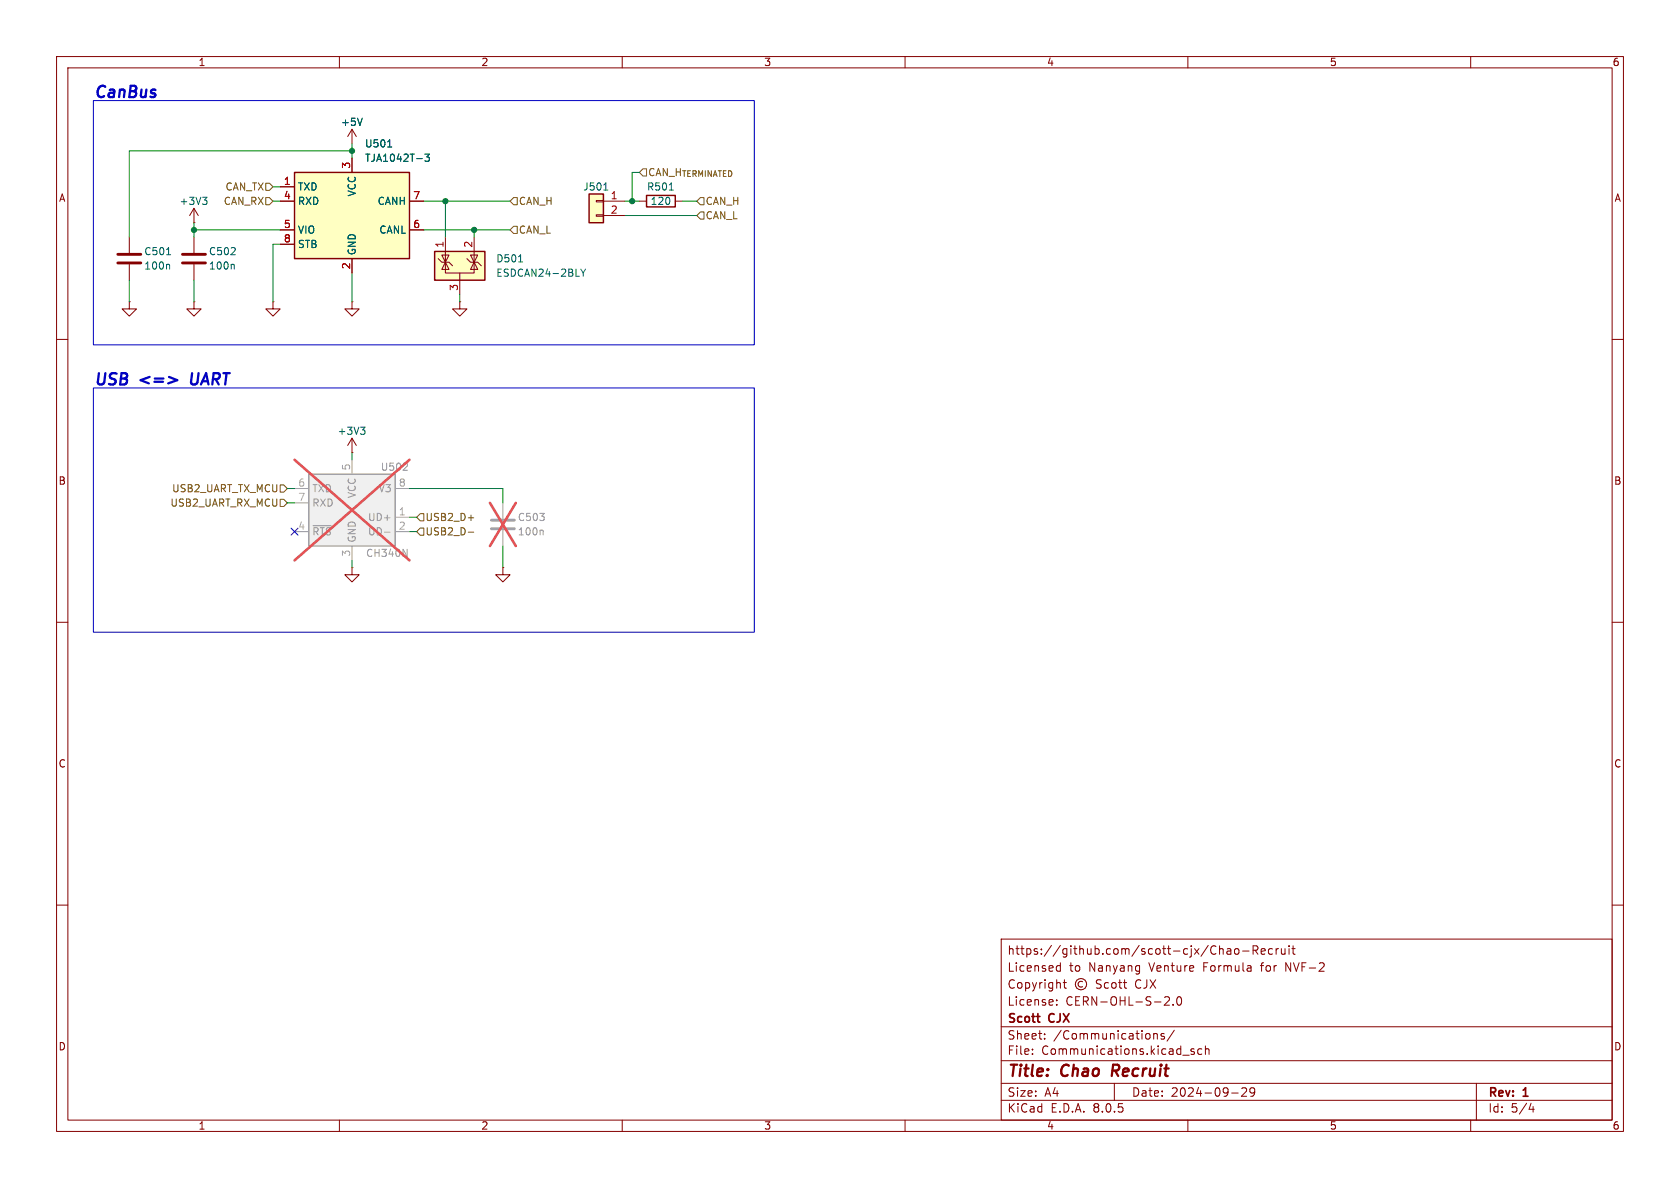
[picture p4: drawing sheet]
<svg xmlns="http://www.w3.org/2000/svg" width="297mm" height="210mm" viewBox="0 0 297 210" stroke-linecap="round" stroke-linejoin="round" font-family="sans-serif">
<g fill="none" stroke="#840000" stroke-width=".18">
<path d="M10 10h277v190h-277zM12 12h273v186h-273zM60 10v2M110 10v2M160 10v2M210 10v2M260 10v2M34.3 39.4h.1M34.3 36.8l-.8 1.3M34.3 36.8v2.6M34.3 36.8l.8 1.3M10 60h2"/>
<path d="M22.9 53.3v1.3h1.2l-1.2 1.3-1.3-1.3h1.3M22.9 53.3h.1M22.9 41.9v2.8M22.9 46.7v2.8M34.3 41.9v2.8M34.3 46.7v2.8M48.3 53.3v1.3h1.2l-1.2 1.3-1.3-1.3h1.3M48.3 53.3h.1M62.2 53.3v1.3h1.3l-1.3 1.3-1.2-1.3h1.2M62.2 53.3h.1M285 60h2M10 110h2"/>
<path d="M62.2 100.3v1.3h1.3l-1.3 1.3-1.2-1.3h1.2M62.2 100.3h.1M285 110h2M10 160h2M285 160h2M177 166h108v32h-108zM186.8 177.6v.1M186.8 176.8v.1M186.9 171.6h.6M186.9 170.8h.6M187.5 170.2v1.5M188 173.7h.5"/>
<path d="M188.2 173.2v1.3l.3 .2M191.4 173.6a.52 .52 0 0 0-.8 .4 .52 .52 0 0 0 .8 .4M194.7 173.3l-.6-.1-.3 .3 .2 .3 .6 .3v.5l-.2 .1-.6-.1M196 173.8l-.5-.1-.3 .3v.4l.2 .2h.6M196.6 173.8l.2-.1 .4 .1 .1 .6-.1 .2-.4 .1-.2-.1zM197.7 173.7h.6M198 173.2v1.3l.3 .2M198.6 173.7h.6M198.8 173.2v1.3l.4 .2M205.9 176.3l.6-.1 .2 .1v.3l-.9 1.1h.9M207.4 177.6v.1M208.2 176.3l.2-.1a.81 .81 0 0 1 .6 .6 .81 .81 0 0 1-.3 .8l-.2 .1a.81 .81 0 0 1-.3-1.4z"/>
<path d="M217 167.8h.5l.1 .9M217.6 168.1h-.5a.29 .29 0 0 0-.2 .3 .29 .29 0 0 0 .2 .3l.5-.1M218.3 167.8l.2-.1 .5 .1v.6l-.1 .2-.4 .1-.2-.1zM219.7 168.1h1.1M221.5 168l.7-.1 .2-.2-.1-.4-.2-.1h-.6v1.5M221.9 168l.5 .7M223 168.2l.7-.1-.1-.3-.4-.1-.2 .2v.7h.6M225 167.8l-.5-.1-.3 .3v.4l.2 .2h.6M225.6 167.7v1M226 167.7l-.3 .1-.1 .2M226.5 167.7l.1 .9 .4 .1 .2-.1M227.2 167.7v1"/>
<path d="M227.9 167.2v.1M227.9 167.7v1M228.4 167.7h.6M228.6 167.2v1.3l.4 .2M60 198v2M110 198v2M160 198v2M177 194.5h108M177 191.5h108M177 187.5h108M177 181.5h108M182.5 186.3v.1"/>
<path d="M182.5 185.5v.1M184.7 183.6v.1M184.7 182.8v.1M197 191.5v3M204 182.8l.2-.1 .3 .1 .1 .9M204 182.7v1M205.8 182.8l-.3-.1-.3 .2 .1 .2 .5 .2v.3h-.6M207.6 182.1l-1.3 2M209.1 186.5h1.1M210 198v2M211.1 185.5l-.4-.1-.2 .2 .1 .2 .5 .2v.3h-.6M212.5 185.5l-.5-.1-.3 .3v.4l.2 .2h.6"/>
<path d="M213.1 185.5l.2-.1 .4 .1v.9M213.1 184.9v1.5M217.7 193.2h1.2M219.5 192.4l.6-.1 .2 .1 .1 .3-.9 1.1h.9M221.8 192.9l-.3 .3h-.3l-.2-.3 .1-.5 .4-.1 .2 .1a.99 .99 0 0 1-.3 1.4h-.3M260 198v2M261 191.5v6.5M270.7 195l-.4 1.1h.9M271 195.6v1"/>
<circle cx="191.1" cy="174" r="1"/>
</g>
<path d="M196.8 188.2l-.3 2" fill="none" stroke="#840000" stroke-width=".4"/>
<path d="M35.8 34.9h.8l-.4 .5M36.3 35.4l.3 .2v.3l-.3 .2M29.4 45h.8M29.8 46.7l.2 .2v.7M41.2 46.7l.2 .2v.7" fill="none" stroke="#006464" stroke-width=".18"/>
<path d="M20.8 46.5h4.1M20.8 45h4.1M32.3 46.5h4M32.3 45h4" fill="none" stroke="#840000" stroke-width=".51"/>
<path d="M86.9 93.5h4M86.9 91.9h4" fill="none" stroke="#a1a1a1" stroke-width=".51"/>
<path d="M88.9 88.9v2.8M88.9 93.7v2.8" fill="none" stroke="#a1a1a1" stroke-width=".18"/>
<path d="M95.8 93.7l.2 .2v.7" fill="none" stroke="#989898" stroke-width=".18"/>
<path d="M86.6 88.9l4.6 7.6M91.2 88.9l-4.6 7.6" fill="none" stroke="#e65255" stroke-width=".46"/>
<path d="M76.8 44.5h8.9v5h-8.9z" fill="#ffffc2"/>
<path d="M76.8 44.5h8.9v5h-8.9z" fill="none" stroke="#840000" stroke-width=".25"/>
<g fill="none" stroke="#840000" stroke-width=".18">
<path d="M34.3 53.3v1.3h1.3l-1.3 1.3-1.3-1.3h1.3M34.3 53.3h.1M77.5 45.7l.6 .7h1.3l.6 .6M78.7 46.4v1.9h5.1v-1.9M78.7 46.4l.7 1.2h-1.3zM78.7 45.7v.7l.7-1.3h-1.3l.6 1.3M78.7 41.9v4.5M81.3 48.3v3.8M82.5 45.7l.7 .7h1.3l.6 .6M83.2 45.1h1.3l-.7 1.3zM83.8 46.4l.7 1.2h-1.3zM83.8 41.9v4.5"/>
<path d="M62.2 77.5l-.7 1.2M62.2 77.5v2.5M62.2 77.5l.8 1.2M62.2 80h.1"/>
</g>
<path d="M91.7 46.3h.7M102.7 47.6l.4 .6M103.1 48.2v.6M103.5 47.6l-.4 .6M63.7 75.5h.8l-.4 .5M64.3 76l.2 .2v.3l-.2 .3" fill="none" stroke="#006464" stroke-width=".18"/>
<path d="M54.6 83.8h15.2v12.7h-15.2z" fill="#f0f0f0"/>
<path d="M54.6 83.8h15.2v12.7h-15.2z" fill="none" stroke="#a1a1a1" stroke-width=".25"/>
<path d="M52.1 94h2.5M52.1 86.4h2.5M52.1 88.9h2.5M62.2 81.3v2.5M62.2 96.5v2.6M69.8 91.4h2.6M69.8 94h2.6M69.8 86.4h2.6" fill="none" stroke="#a1a1a1" stroke-width=".18"/>
<path d="M55.3 92.9h3.2M68 94.1h.9M71.3 97.1l.7 1.3v-1.3M71.3 83.1h.7M72 82v.4" fill="none" stroke="#989898" stroke-width=".18"/>
<path d="M52.1 81.3l20.3 17.8M72.4 81.3l-20.3 17.8" fill="none" stroke="#e65255" stroke-width=".46"/>
<path d="M88.9 100.3v1.3h1.3l-1.3 1.3-1.3-1.3h1.3M88.9 100.3h.1" fill="none" stroke="#840000" stroke-width=".18"/>
<path d="M104.1 34.3h2.6v5.1h-2.6z" fill="#ffffc2"/>
<path d="M62.2 22.9l-.7 1.2M62.2 22.9v2.5M62.2 22.9l.8 1.2M105.4 38h1.3v.2h-1.3zM105.4 35.4h1.3v.3h-1.3zM106.7 35.6h3.8M106.7 38.1h3.8M113 35.6h1.3M119.4 35.6h1.2M81.3 53.3v1.3h1.2l-1.2 1.3-1.3-1.3h1.3M81.3 53.3h.1" fill="none" stroke="#840000" stroke-width=".18"/>
<path d="M104.1 34.3h2.6v5.1h-2.6zM114.3 34.5h5.1v2.1h-5.1z" fill="none" stroke="#840000" stroke-width=".25"/>
<path d="M64 20.9l-.4 1.3M106.7 33.6h.8M118.3 33.6h.7" fill="none" stroke="#006464" stroke-width=".18"/>
<path d="M52.1 30.5h20.3v15.2h-20.3z" fill="#ffffc2"/>
<path d="M52.1 30.5h20.3v15.2h-20.3z" fill="none" stroke="#840000" stroke-width=".25"/>
<path d="M49.5 33h2.6M49.5 35.6h2.6M62.2 27.9v2.6M72.4 35.6h2.5M49.5 40.6h2.6M49.5 43.2h2.6M62.2 45.7v2.6M72.4 40.6h2.5" fill="none" stroke="#840000" stroke-width=".18"/>
<path d="M64 20.9l-.4 1.3M68.5 26h.8M75.1 27.2h.8l-.4 .5 .3 .2v.5l-.1 .1-.6-.1" fill="none" stroke="#006464" stroke-width=".18"/>
<g fill="none" stroke="#725600" stroke-width=".18">
<path d="M47 34.9h.6l.7 .7-.7 .6h-.6zM47 32.4h.6l.7 .6-.7 .7h-.6zM90.2 35.6l.6-.7h.6v1.3h-.6zM113.7 29.8h.6v1.3h-.6l-.7-.6zM123.8 37.5h.7v1.2h-.7l-.6-.6zM123.8 34.9h.7v1.3h-.7l-.6-.6zM90.2 40.6l.6-.6h.6v1.3h-.6zM49.5 85.7h.7l.6 .7-.6 .6h-.7zM49.5 88.3h.7l.6 .6-.6 .6h-.7zM74.3 90.8h.6v1.3h-.6l-.6-.7zM74.3 93.3h.6v1.3h-.6l-.6-.6zM82.8 91.5h.9"/>
<path d="M82.8 94.1h.9"/>
</g>
<path d="M29.9 66.6l1.4 .6-1.6 .6M34 66l-.2 1.6 .3 .4" fill="none" stroke="#0000c2" stroke-width=".4"/>
<path d="M16.5 17.8h116.8v43.2h-116.8zM16.5 68.6h116.8v43.2h-116.8z" fill="none" stroke="#0000c2" stroke-width=".18"/>
<g fill="none" stroke="#009600" stroke-width=".18">
<path d="M34.3 39.4v2.5M48.3 35.6h1.2M48.3 33h1.2M62.2 26.7h-39.3v15.2M62.2 25.4v2.5M74.9 35.6h15.3M78.7 35.6v6.3M110.5 35.6h2.5M110.5 38.1h12.7M113 30.5h-1.2v5.1M120.6 35.6h2.6M22.9 49.5v3.8"/>
<path d="M34.3 40.6h15.2M34.3 49.5v3.8M49.5 43.2h-1.2v10.1M62.2 48.3v5M74.9 40.6h15.3M81.3 52.1v1.2M83.8 40.6v1.3M50.8 86.4h1.3M50.8 88.9h1.3M62.2 80v1.3M62.2 99.1v1.2M72.4 86.4h16.5v2.5"/>
<path d="M72.4 91.4h1.3M72.4 94h1.3M88.9 96.5v3.8"/>
</g>
<path d="M51.5 93.4l1.2 1.2M52.7 93.4l-1.2 1.2" fill="none" stroke="#000084" stroke-width=".18"/>
<g fill="#009600" stroke="#009600" stroke-width=".18">
<circle cx="34.3" cy="40.6" r=".46"/>
<circle cx="83.8" cy="40.6" r=".46"/>
<circle cx="78.7" cy="35.6" r=".46"/>
<circle cx="62.2" cy="26.7" r=".46"/>
<circle cx="111.8" cy="35.6" r=".46"/>
</g>
<g font-size="2.8" fill="#0000c2">
<text x="16.5" y="17.9">CanBus</text>
<text x="16.5" y="68.7">USB</text>
<text x="24.8" y="68.7">&lt;=&gt;</text>
<text x="34.6" y="68.7">UART</text>
</g>
<g font-size="2.8" fill="#840000">
<text x="178" y="190.9">Title:</text>
<text x="187.7" y="190.9">Chao</text>
<text x="197.4" y="190.9">Recruit</text>
</g>
<g font-size="2.1" fill="#840000">
<text x="178" y="172">Licensed</text>
<text x="178" y="169">https://github.com/scott-cjx/Chao-Recruit</text>
<text x="189" y="172">to</text>
<text x="192.5" y="172">Nanyang</text>
<text x="203.3" y="172">Venture</text>
<text x="213" y="172">Formula</text>
<text x="223.4" y="172">for</text>
<text x="227.8" y="172">NVF-2</text>
<text x="178" y="178">License:</text>
<text x="178" y="175">Copyright</text>
<text x="188.4" y="178">CERN-OHL-S-2.0</text>
<text x="200.8" y="175">CJX</text>
<text x="178" y="184">Sheet:</text>
<text x="178" y="181.2">Scott</text>
<text x="185.5" y="181.2">CJX</text>
<text x="186.2" y="184">/Communications/</text>
<text x="178" y="186.7">File:</text>
<text x="184.1" y="186.7">Communications.kicad_sch</text>
<text x="178" y="196.9">KiCad</text>
<text x="178" y="194.1">Size:</text>
<text x="184.7" y="194.1">A4</text>
<text x="185.7" y="196.9">E.D.A.</text>
<text x="193.3" y="196.9">8.0.5</text>
<text x="200" y="194.1">Date:</text>
<text x="207" y="194.1">2024-09-29</text>
<text x="263" y="194.3">Rev:</text>
<text x="263" y="196.9">Id:</text>
<text x="267.1" y="196.9">5/4</text>
<text x="269.4" y="194.3">1</text>
</g>
<g font-size="1.8" fill="#840000">
<text x="35" y="11.9">1</text>
<text x="85" y="11.9">2</text>
<text x="135" y="11.9">3</text>
<text x="185" y="11.9">4</text>
<text x="235" y="11.9">5</text>
<text x="285" y="11.9">6</text>
<text x="10.3" y="35.9">A</text>
<text x="285.3" y="35.9">A</text>
<text x="10.3" y="85.9">B</text>
<text x="285.3" y="85.9">B</text>
<text x="10.3" y="135.9">C</text>
<text x="285.3" y="135.9">C</text>
<text x="10.3" y="185.9">D</text>
<text x="285.3" y="185.9">D</text>
<text x="35" y="199.9">1</text>
<text x="85" y="199.9">2</text>
<text x="135" y="199.9">3</text>
<text x="185" y="199.9">4</text>
<text x="235" y="199.9">5</text>
<text x="285" y="199.9">6</text>
</g>
<g font-size="1.8" fill="#006464">
<text x="60.2" y="22.5">+5V</text>
<text x="64.4" y="26.3">U501</text>
<text x="64.4" y="28.8">TJA1042T-3</text>
<text x="52.6" y="33.9">TXD</text>
<text x="63.1" y="34.8" transform="rotate(-90 63.1 34.8)">VCC</text>
<text x="103" y="33.9">J501</text>
<text x="114.3" y="33.9">R501</text>
<text x="31.6" y="36.4">+3V3</text>
<text x="52.6" y="36.4">RXD</text>
<text x="52.6" y="41.5">VIO</text>
<text x="66.7" y="36.4">CANH</text>
<text x="67" y="41.5">CANL</text>
<text x="114.9" y="36.4">120</text>
<text x="25.4" y="45.3">C501</text>
<text x="25.4" y="47.9">100n</text>
<text x="36.8" y="45.3">C502</text>
<text x="36.8" y="47.9">100n</text>
<text x="52.6" y="44">STB</text>
<text x="63.1" y="45.2" transform="rotate(-90 63.1 45.2)">GND</text>
<text x="87.6" y="46.6">D501</text>
<text x="87.6" y="49.1">ESDCAN24-2BLY</text>
<text x="59.6" y="77.1">+3V3</text>
</g>
<g font-size="1.8" fill="#a90000">
<text x="62" y="29.9" transform="rotate(-90 62 29.9)">3</text>
<text x="50.1" y="32.8">1</text>
<text x="50.1" y="35.3">4</text>
<text x="73" y="35.3">7</text>
<text x="107.9" y="35.3">1</text>
<text x="50.1" y="40.4">5</text>
<text x="73" y="40.4">6</text>
<text x="107.9" y="37.8">2</text>
<text x="50.1" y="42.9">8</text>
<text x="62" y="47.7" transform="rotate(-90 62 47.7)">2</text>
<text x="78.5" y="43.9" transform="rotate(-90 78.5 43.9)">1</text>
<text x="83.6" y="43.9" transform="rotate(-90 83.6 43.9)">2</text>
<text x="81" y="51.5" transform="rotate(-90 81 51.5)">3</text>
</g>
<g font-size="1.8" fill="#725600">
<text x="39.8" y="33.9">CAN_TX</text>
<text x="114.5" y="31.3">CAN_H_{TERMINATED}</text>
<text x="39.5" y="36.4">CAN_RX</text>
<text x="91.6" y="41.5">CAN_L</text>
<text x="91.6" y="36.4">CAN_H</text>
<text x="124.7" y="39">CAN_L</text>
<text x="124.7" y="36.4">CAN_H</text>
<text x="30" y="89.8">USB2_UART_RX_MCU</text>
<text x="30.3" y="87.2">USB2_UART_TX_MCU</text>
<text x="75.1" y="92.3">USB2_D+</text>
<text x="75.1" y="94.8">USB2_D-</text>
</g>
<g font-size="1.8" fill="#aaa">
<text x="62" y="83.3" transform="rotate(-90 62 83.3)">5</text>
<text x="52.6" y="86.1">6</text>
<text x="52.6" y="88.6">7</text>
<text x="70.4" y="86.1">8</text>
<text x="52.6" y="93.7">4</text>
<text x="70.4" y="91.2">1</text>
<text x="70.4" y="93.7">2</text>
<text x="62" y="98.5" transform="rotate(-90 62 98.5)">3</text>
</g>
<g font-size="1.8" fill="#989898">
<text x="67.2" y="83.4">U502</text>
<text x="55.1" y="87.2">TXD</text>
<text x="55.1" y="89.8">RXD</text>
<text x="63.1" y="88.2" transform="rotate(-90 63.1 88.2)">VCC</text>
<text x="66.8" y="87.2">V3</text>
<text x="55.1" y="94.8">~{RTS}</text>
<text x="65" y="92.3">UD+</text>
<text x="65" y="94.8">UD-</text>
<text x="91.4" y="92.3">C503</text>
<text x="91.4" y="94.8">100n</text>
<text x="63.1" y="96" transform="rotate(-90 63.1 96)">GND</text>
<text x="64.6" y="98.7">CH340N</text>
</g>
</svg>
